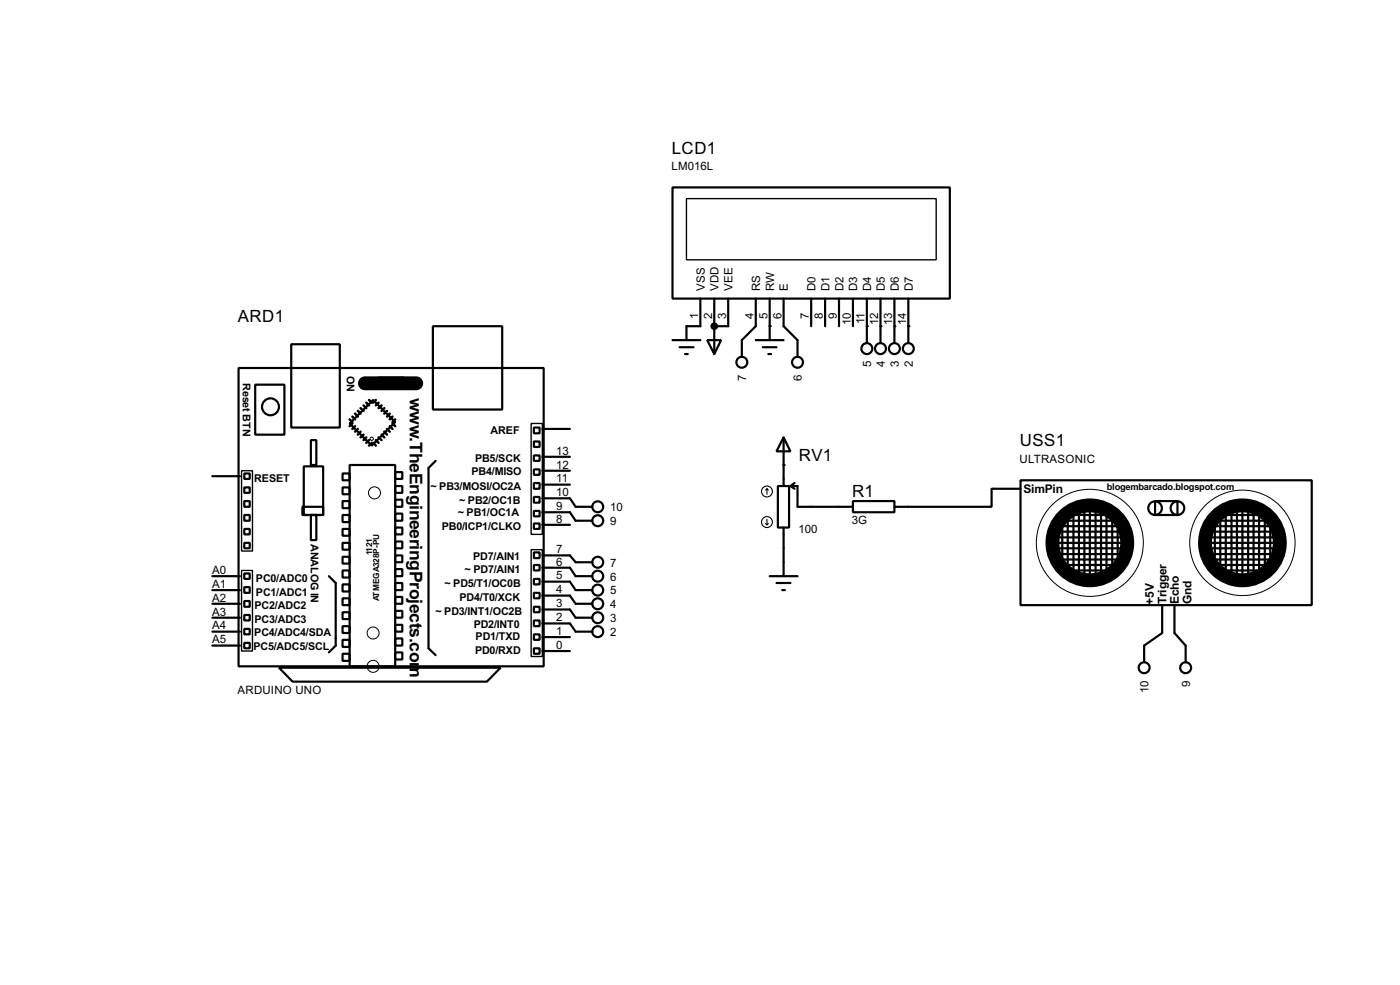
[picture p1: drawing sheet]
<svg xmlns="http://www.w3.org/2000/svg" width="256mm" height="180mm" viewBox="0 0 256 180" stroke-linecap="round" stroke-linejoin="round" font-family="sans-serif">
<g fill="#000">
<circle cx="130.9" cy="59.7" r=".2"/>
<circle cx="141" cy="59.7" r=".2"/>
<circle cx="158.8" cy="59.7" r=".2"/>
<circle cx="161.3" cy="59.7" r=".2"/>
<circle cx="163.9" cy="59.7" r=".2"/>
<circle cx="166.4" cy="59.7" r=".2"/>
<circle cx="143.6" cy="85.1" r=".2"/>
</g>
<g fill="none" stroke="#000" stroke-width=".4">
<path d="M123.2 34.3h50.8v20.4h-50.8zM79.3 59.7h12.7v15.3h-12.7zM128.3 54.7v5h-2.5v2.6M130.9 54.7v10.1M133.4 54.7v5h-2.5M138.5 54.7v5l-2.6 2.6v3M141 54.7v7.6M143.6 54.7v5l2.5 2.6v3M148.6 54.7v5M151.2 54.7v5M153.7 54.7v5M156.3 54.7v5"/>
<path d="M158.8 54.7v8.1M161.3 54.7v8.1M163.9 54.7v8.1M166.4 54.7v8.1M43.7 67.4h55.9v54.6h-55.9zM46.8 70.4h5.3v9.2h-5.3zM53.4 63h8.9v15.3h-8.9zM68.4 73.2l4 4.1-4.3 4.3-4-4.1zM69.4 69.1h4.6v2.1h-4.6zM97.8 78.3h1.1v1h-1.1zM99.4 78.5h5M123.2 62.3h5.1"/>
<path d="M124.5 63.6h2.6M125.5 64.8h.5M129.6 62.3h2.5l-1.2 2.5zM138.5 62.3h5.1M139.8 63.6h2.5M140.8 64.8h.5M38.9 87.2h5.1M44.8 89.2h1v1h-1zM44.8 94.3h1v1h-1zM44.8 99.4h1v1h-1zM44.8 96.8h1v1h-1zM44.8 91.7h1v1.1h-1z"/>
<path d="M44.8 86.7h1v1h-1zM55.4 92.8h3.8v1.5h-3.8zM55.7 85.4h3.5v8.9h-3.5zM57 80.6h1v4.5h-1zM57 94.3h1v4.6h-1zM62.8 86.7h1.3v1.2h-1.3zM62.8 89.2h1.3v1.3h-1.3zM62.8 91.7h1.3v1.3h-1.3zM62.8 94.3h1.3v1.3h-1.3zM62.8 96.8h1.3v1.3h-1.3zM62.8 99.4h1.3v1.2h-1.3zM64.1 85.1h8.3v36.9h-8.3z"/>
<path d="M72.4 86.4h1.3v1.3h-1.3zM72.4 89h1.3v1.2h-1.3zM72.4 91.5h1.3v1.3h-1.3zM72.4 94h1.3v1.3h-1.3zM72.4 96.6h1.3v1.2h-1.3zM72.4 99.1h1.3v1.3h-1.3zM79.8 84.4l-1.3 1.3v33l1.3 1.2M97.8 83.4h1.1v1h-1.1zM97.8 85.9h1.1v1h-1.1zM97.8 88.4h1.1v1.1h-1.1zM97.8 91h1.1v1h-1.1zM97.8 93.5h1.1v1h-1.1z"/>
<path d="M97.8 80.8h1.1v1h-1.1zM97.8 95.8h1.1v1h-1.1zM99.4 91.2h5l1.1 1.6h3M99.4 93.8h5l1.1 1.5h3M99.4 96.1h5M99.4 88.7h5M99.4 86.2h5M99.4 83.6h5M142.5 89h2.1v7.6h-2.1zM143.6 80.1l1.2 2.5h-2.5zM143.6 80.1v8.9M143.6 96.6v8.9"/>
<path d="M144.8 89h1.3v3.8h10.2M144.8 89l.8 .5M145.6 88.4l-.8 .6M156.3 91.7h7.6v2.1h-7.6zM187 87.9h53.3v22.9h-53.3zM187 89.5h-5.3v3.3h-17.8M193.1 98.4h12.7M193.1 97.3h12.4M193.3 99.4h12.2M193.6 96.3h11.7M193.6 95.3h10.9M194.6 96.1v6.6"/>
<path d="M194.9 94.3h8.6M195.6 94.5v9.4M196.7 94.3v10.4M197.7 93.5v11.7M198.7 93.5v12M199.7 93.5v12.5M200.7 93.5v12.5M201.7 93v12.7M202.7 94v11.7M203.8 95.3v9.7M204.8 96.3v6.6M211.6 91.7h4.1v2.6h-4.1z"/>
<path d="M221 97.3h12.2M221.5 99.4h12.7M221.5 98.4h12.5M221.8 96.3h11.4M221.8 95.3h10.4M222.6 96.1v5.8M223.3 94.3h8.1M223.6 94.5v9.4M224.6 94v10.7M225.6 93.3v11.9M226.6 93.3v12.2M227.6 93.3v12.2"/>
<path d="M228.7 93.3v12.2M229.7 93.5v11.7M230.7 94v10.7M231.7 95.3v8.6M232.7 95.8v7.1M38.9 118.2h5.1M38.9 115.6h5.1M38.9 113.1h5.1M38.9 110.5h5.1M38.9 108h5.1M38.9 105.5h5.1M44.8 105h1v1h-1z"/>
<path d="M44.8 107.5h1v1h-1zM44.8 110h1v1.1h-1zM44.8 112.6h1v1h-1zM44.8 115.1h1v1h-1zM44.8 117.7h1v1h-1zM60.3 105.5l1.2 1.2v11.5l-1.2 1.2M62.8 101.9h1.3v1.3h-1.3zM62.8 104.4h1.3v1.3h-1.3zM62.8 107h1.3v1.3h-1.3zM62.8 109.5h1.3v1.3h-1.3zM62.8 112.1h1.3v1.2h-1.3zM62.8 114.6h1.3v1.3h-1.3z"/>
<path d="M62.8 117.1h1.3v1.3h-1.3zM62.8 119.7h1.3v1.3h-1.3zM72.4 101.7h1.3v1.2h-1.3zM72.4 104.2h1.3v1.3h-1.3zM72.4 106.7h1.3v1.3h-1.3zM72.4 109.3h1.3v1.2h-1.3zM72.4 111.8h1.3v1.3h-1.3zM72.4 114.4h1.3v1.2h-1.3zM72.4 116.9h1.3v1.3h-1.3zM72.4 119.4h1.3v1.3h-1.3zM97.8 101.1h1.1v1.1h-1.1zM97.8 103.4h1.1v1h-1.1z"/>
<path d="M97.8 106h1.1v1h-1.1zM97.8 108.5h1.1v1h-1.1zM97.8 111.1h1.1v1h-1.1zM97.8 113.6h1.1v1h-1.1zM97.8 116.1h1.1v1h-1.1zM97.8 118.7h1.1v1h-1.1zM99.4 106.5h5l1.1 1.5h3M99.4 109h5l1.1 1.5h3M99.4 111.6h5l1.1 1.5h3M99.4 114.1h5l1.1 1.5h3M99.4 103.9h5l1.1 1.6h3M99.4 101.7h5l1.1 1.2h3"/>
<path d="M99.4 119.2h5M99.4 116.6h5M141 105.5h5.1M142.3 106.7h2.5M143.3 108h.5M192.6 100.4h12.9M193.1 101.4h12.2M193.6 102.4h11.4M193.9 103.4h10.9M193.9 104.4h10.4M212.9 110.8v5.1l-3.3 2.3v3M215.2 110.8v5.1l2 2.3v3"/>
<path d="M221.5 100.4h12.5M221.8 101.4h11.7M222.3 102.4h11.4M222.8 103.4h9.7M223.6 104.4h7.6M51.1 122.2h40.6l-2.5 2.6h-35.6z"/>
<circle cx="49.5" cy="74.5" r="1.55"/>
<circle cx="135.9" cy="66.3" r="1"/>
<circle cx="146.1" cy="66.3" r="1"/>
<circle cx="158.8" cy="63.8" r="1"/>
<circle cx="161.3" cy="63.8" r="1"/>
<circle cx="163.8" cy="63.8" r="1"/>
<circle cx="166.4" cy="63.8" r="1"/>
<circle cx="109.5" cy="95.3" r="1"/>
<circle cx="109.5" cy="92.8" r="1"/>
<circle cx="211.6" cy="93" r="1.25"/>
<circle cx="215.7" cy="93" r="1.25"/>
<circle cx="109.5" cy="113.1" r="1"/>
<circle cx="109.5" cy="108" r="1"/>
<circle cx="109.5" cy="115.6" r="1"/>
<circle cx="109.5" cy="105.5" r="1"/>
<circle cx="109.5" cy="102.9" r="1"/>
<circle cx="109.5" cy="110.5" r="1"/>
<circle cx="209.6" cy="122.2" r="1"/>
<circle cx="217.2" cy="122.2" r="1"/>
</g>
<g fill="none" stroke="#000" stroke-width="2.6">
<path d="M66.9 70.2h9.4"/>
<circle cx="199.6" cy="99.4" r="6.9"/>
<circle cx="227.6" cy="99.4" r="6.9"/>
</g>
<g fill="none" stroke="#000" stroke-width=".45">
<path d="M64.1 76.8l.5 .5M64.6 76.3l.5 .5M64.6 77.5l-.5 .5M65.1 75.7l.5 .6M65.1 78l-.5 .5M65.6 75.2l.5 .5M65.6 78.5l-.5 .5M66.1 74.7l.5 .5M66.1 79l-.5 .6M66.6 74.2l.5 .5M66.6 79.6l-.5 .5M67.1 73.7l.5 .5"/>
<path d="M67.6 73.2l.5 .5M68.9 73.2l-.5 .5M69.4 73.7l-.5 .5M69.9 79.6l.5 .5M69.9 74.2l-.5 .5M70.4 79l.5 .6M70.4 74.7l-.5 .5M70.9 78.5l.5 .5M70.9 75.2l-.5 .5M71.4 78l.5 .5M71.4 75.7l-.5 .6M71.9 77.5l.5 .5"/>
<path d="M71.9 76.3l-.5 .5M72.4 76.8l-.5 .5M67.1 80.1l-.5 .5M67.6 80.6l-.5 .5M68.1 81.1l-.5 .5M68.4 81.1l.5 .5M68.9 80.6l.5 .5M69.4 80.1l.5 .5"/>
</g>
<g fill="none" stroke="#000" stroke-width=".18">
<circle cx="68.1" cy="80.3" r=".3"/>
<circle cx="68.6" cy="90.2" r="1.1"/>
<circle cx="199.6" cy="99.4" r="9.8"/>
<circle cx="227.6" cy="99.4" r="9.7"/>
<circle cx="68.3" cy="115.9" r="1.1"/>
<circle cx="68.3" cy="122" r="1.1"/>
</g>
<path d="M125.8 36.4h45.7v11.2h-45.7zM97.3 77.5h2.1v20.3h-2.1zM44.3 86.2h2v14.7h-2zM44.3 104.4h2v14.8h-2zM97.3 100.6h2.1v19.6h-2.1z" fill="none" stroke="#000" stroke-width=".25"/>
<circle cx="130.8" cy="59.7" r=".5" fill="#000" stroke="#000" stroke-width=".4"/>
<g fill="none" stroke="#000" stroke-width=".2">
<path d="M140.3 95.8l.2 .3M140.5 89.5l-.2 .2M140.5 89.5l.3 .2M140.5 89.5v1M140.5 95.1v1M140.8 95.8l-.3 .3"/>
<circle cx="140.5" cy="95.6" r="1"/>
<circle cx="140.5" cy="90" r="1"/>
</g>
<g font-size="3.6">
<text x="75.1" y="72.8" transform="rotate(90 75.1 72.8)">w</text>
<text x="75.1" y="80" transform="rotate(90 75.1 80)">.TheEngineeringProjects.com</text>
</g>
<g font-size="3.5">
<text x="123.1" y="28.2">LCD1</text>
<text x="43.6" y="58.9">ARD1</text>
<text x="186.8" y="81.7">USS1</text>
<text x="146.4" y="84.3">RV1</text>
<text x="156.1" y="90.9">R1</text>
</g>
<g font-size="2.5">
<text x="187.5" y="90.3">SimPin</text>
<text x="211.4" y="110.7" transform="rotate(-90 211.4 110.7)">+5V</text>
<text x="213.7" y="110.5" transform="rotate(-90 213.7 110.5)">Trigger</text>
<text x="216" y="110.6" transform="rotate(-90 216 110.6)">Echo</text>
<text x="218.3" y="110.6" transform="rotate(-90 218.3 110.6)">Gnd</text>
</g>
<g font-size="2.4">
<text x="123" y="31">LM016L</text>
<text x="129.1" y="53.3" transform="rotate(-90 129.1 53.3)">VSS</text>
<text x="131.7" y="53.3" transform="rotate(-90 131.7 53.3)">VDD</text>
<text x="134.2" y="53.3" transform="rotate(-90 134.2 53.3)">VEE</text>
<text x="139.3" y="53.3" transform="rotate(-90 139.3 53.3)">RS</text>
<text x="141.8" y="53.3" transform="rotate(-90 141.8 53.3)">RW</text>
<text x="144.3" y="53.3" transform="rotate(-90 144.3 53.3)">E</text>
<text x="149.4" y="53.3" transform="rotate(-90 149.4 53.3)">D0</text>
<text x="152" y="53.3" transform="rotate(-90 152 53.3)">D1</text>
<text x="154.5" y="53.3" transform="rotate(-90 154.5 53.3)">D2</text>
<text x="157" y="53.3" transform="rotate(-90 157 53.3)">D3</text>
<text x="159.6" y="53.3" transform="rotate(-90 159.6 53.3)">D4</text>
<text x="162.1" y="53.3" transform="rotate(-90 162.1 53.3)">D5</text>
<text x="164.7" y="53.3" transform="rotate(-90 164.7 53.3)">D6</text>
<text x="167.2" y="53.3" transform="rotate(-90 167.2 53.3)">D7</text>
<text x="127.9" y="58.3" transform="rotate(-90 127.9 58.3)">1</text>
<text x="130.5" y="58.4" transform="rotate(-90 130.5 58.4)">2</text>
<text x="133" y="58.4" transform="rotate(-90 133 58.4)">3</text>
<text x="138.1" y="58.4" transform="rotate(-90 138.1 58.4)">4</text>
<text x="140.6" y="58.3" transform="rotate(-90 140.6 58.3)">5</text>
<text x="143.2" y="58.4" transform="rotate(-90 143.2 58.4)">6</text>
<text x="148.2" y="58.4" transform="rotate(-90 148.2 58.4)">7</text>
<text x="150.8" y="58.4" transform="rotate(-90 150.8 58.4)">8</text>
<text x="153.3" y="58.3" transform="rotate(-90 153.3 58.3)">9</text>
<text x="155.9" y="59.5" transform="rotate(-90 155.9 59.5)">10</text>
<text x="158.4" y="59.4" transform="rotate(-90 158.4 59.4)">11</text>
<text x="160.9" y="59.5" transform="rotate(-90 160.9 59.5)">12</text>
<text x="163.5" y="59.5" transform="rotate(-90 163.5 59.5)">13</text>
<text x="166" y="59.5" transform="rotate(-90 166 59.5)">14</text>
<text x="136.7" y="69.8" transform="rotate(-90 136.7 69.8)">7</text>
<text x="146.9" y="69.8" transform="rotate(-90 146.9 69.8)">6</text>
<text x="159.6" y="67.2" transform="rotate(-90 159.6 67.2)">5</text>
<text x="162.1" y="67.2" transform="rotate(-90 162.1 67.2)">4</text>
<text x="164.7" y="67.2" transform="rotate(-90 164.7 67.2)">3</text>
<text x="167.2" y="67.2" transform="rotate(-90 167.2 67.2)">2</text>
<text x="101.9" y="83.2">13</text>
<text x="101.9" y="88.3">11</text>
<text x="101.9" y="85.7">12</text>
<text x="186.8" y="84.7">ULTRASONIC</text>
<text x="101.9" y="95.7">8</text>
<text x="101.9" y="93.4">9</text>
<text x="101.9" y="90.8">10</text>
<text x="111.8" y="93.6">10</text>
<text x="156.1" y="96">3G</text>
<text x="101.9" y="101.2">7</text>
<text x="111.8" y="96.1">9</text>
<text x="146.3" y="97.5">100</text>
<text x="38.9" y="107.6">A1</text>
<text x="38.9" y="105.1">A0</text>
<text x="101.9" y="106.1">5</text>
<text x="101.9" y="103.5">6</text>
<text x="111.8" y="106.3">6</text>
<text x="111.8" y="103.7">7</text>
<text x="38.9" y="112.7">A3</text>
<text x="38.9" y="110.1">A2</text>
<text x="101.9" y="113.7">2</text>
<text x="101.9" y="111.2">3</text>
<text x="101.9" y="108.6">4</text>
<text x="111.8" y="108.8">5</text>
<text x="111.8" y="111.3">4</text>
<text x="111.8" y="113.9">3</text>
<text x="38.9" y="117.8">A5</text>
<text x="38.9" y="115.2">A4</text>
<text x="101.9" y="118.8">0</text>
<text x="101.9" y="116.2">1</text>
<text x="111.8" y="116.4">2</text>
<text x="218" y="125.7" transform="rotate(-90 218 125.7)">9</text>
<text x="43.5" y="127">ARDUINO UNO</text>
<text x="210.4" y="126.8" transform="rotate(-90 210.4 126.8)">10</text>
</g>
<g font-size="2.2">
<text x="44.5" y="70.2" transform="rotate(90 44.5 70.2)">Reset BTN</text>
<text x="63.5" y="68.7" transform="rotate(90 63.5 68.7)">ON</text>
<text x="89.9" y="79.5">AREF</text>
<text x="46.6" y="88.2">RESET</text>
<text x="78.9" y="89.7">~ PB3/MOSI/OC2A</text>
<text x="86.4" y="86.9">PB4/MISO</text>
<text x="87" y="84.6">PB5/SCK</text>
<text x="83.9" y="94.5">~ PB1/OC1A</text>
<text x="84.1" y="92.2">~ PB2/OC1B</text>
<text x="57" y="99.6" transform="rotate(90 57 99.6)">ANALOG IN</text>
<text x="80.9" y="97.1">PB0/ICP1/CLKO</text>
<text x="46.9" y="106.5">PC0/ADC0</text>
<text x="81.4" y="107.5">~ PD5/T1/OC0B</text>
<text x="85.1" y="104.9">~ PD7/AIN1</text>
<text x="86.7" y="102.4">PD7/AIN1</text>
<text x="46.6" y="111.5">PC2/ADC2</text>
<text x="46.9" y="109">PC1/ADC1</text>
<text x="79.8" y="112.6">~ PD3/INT1/OC2B</text>
<text x="84.2" y="110">PD4/T0/XCK</text>
<text x="46.4" y="118.9">PC5/ADC5/SCL</text>
<text x="46.6" y="116.4">PC4/ADC4/SDA</text>
<text x="46.6" y="114.1">PC3/ADC3</text>
<text x="86.8" y="114.9">PD2/INT0</text>
<text x="87" y="119.7">PD0/RXD</text>
<text x="87.1" y="117.1">PD1/TXD</text>
</g>
<text font-size="1.9" x="202.8" y="89.6">blogembarcado.blogspot.com</text>
<g font-size="1.7">
<text x="68.2" y="101.7" transform="rotate(-90 68.2 101.7)">1121</text>
<text x="69.5" y="110.1" transform="rotate(-90 69.5 110.1)">ATMEGA328P-PU</text>
</g>
</svg>
